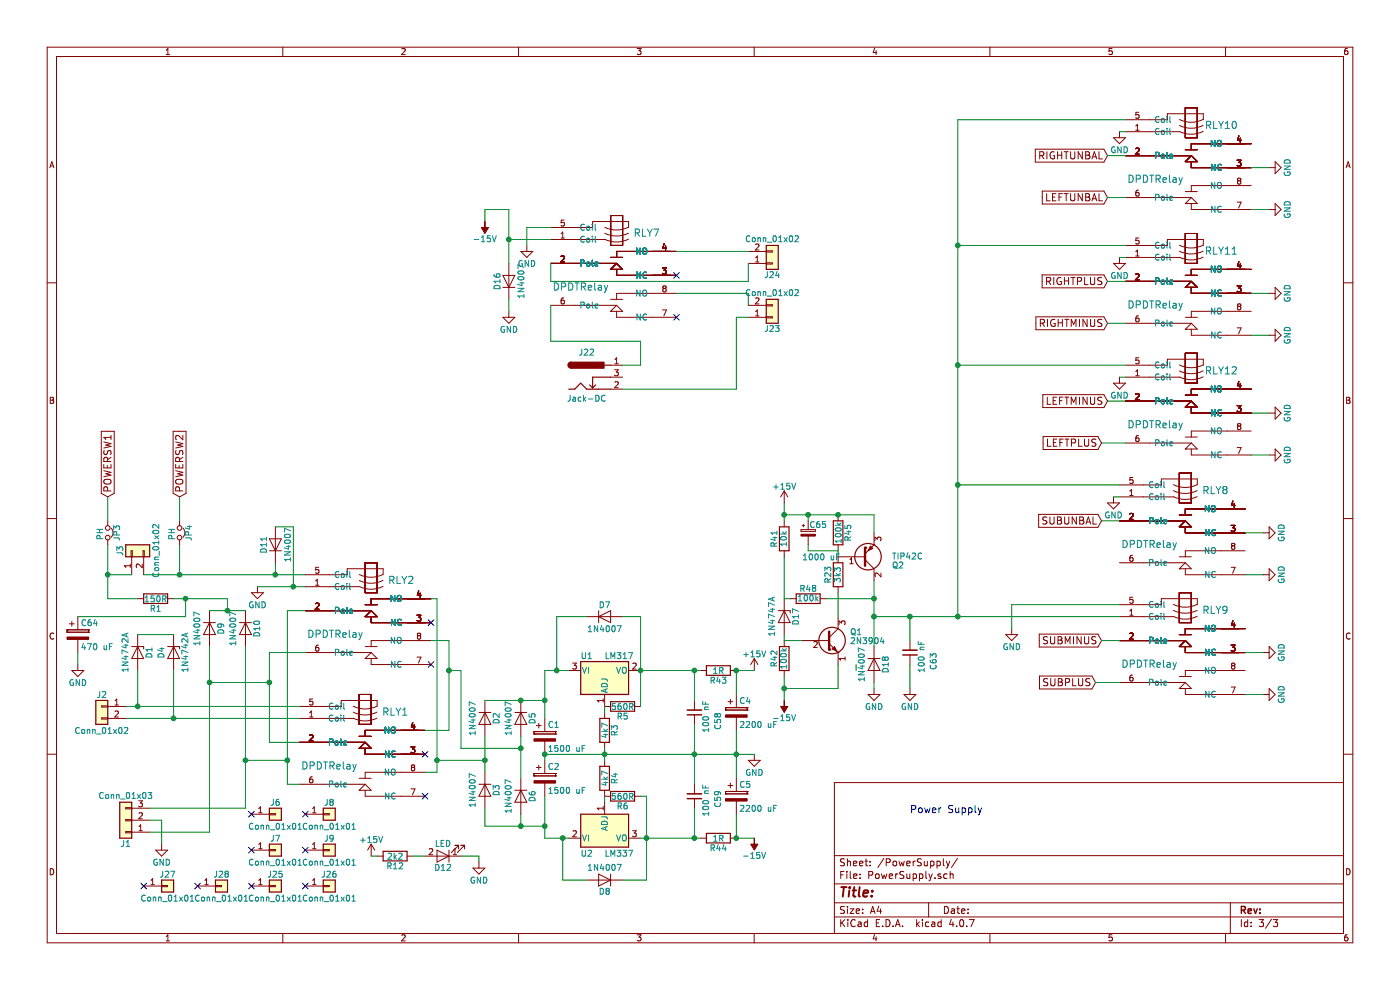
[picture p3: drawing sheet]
EESchema Schematic File Version 2
LIBS:power
LIBS:device
LIBS:switches
LIBS:relays
LIBS:motors
LIBS:transistors
LIBS:conn
LIBS:linear
LIBS:regul
LIBS:74xx
LIBS:cmos4000
LIBS:adc-dac
LIBS:memory
LIBS:xilinx
LIBS:microcontrollers
LIBS:dsp
LIBS:microchip
LIBS:analog_switches
LIBS:motorola
LIBS:texas
LIBS:intel
LIBS:audio
LIBS:interface
LIBS:digital-audio
LIBS:philips
LIBS:display
LIBS:cypress
LIBS:siliconi
LIBS:opto
LIBS:atmel
LIBS:contrib
LIBS:valves
LIBS:relay
LIBS:rcajack
LIBS:pot_dual_sw
LIBS:xlr4
LIBS:pot_dual_separate_alt
LIBS:that1646
LIBS:that1200
LIBS:Preamp-cache
EELAYER 25 0
EELAYER END
$Descr A4 11693 8268
encoding utf-8
Sheet 3 3
Title ""
Date ""
Rev ""
Comp ""
Comment1 ""
Comment2 ""
Comment3 ""
Comment4 ""
$EndDescr
$Comp
L Conn_01x03 J1
U 1 1
P 1050 6850
F 0 "J1" H 1050 7050 50  0000 C CNN
F 1 "Conn_01x03" H 1050 6650 50  0000 C CNN
F 2 "Connectors_Terminal_Blocks:TerminalBlock_bornier-3_P5.08mm" H 1050 6850 50  0001 C CNN
F 3 "" H 1050 6850 50  0001 C CNN
	1    1050 6850
	-1   0    0    1   
$EndComp
$Comp
L D D2
U 1 1
P 4050 6000
F 0 "D2" H 4050 6100 50  0000 C CNN
F 1 "1N4007" H 4050 5900 50  0000 C CNN
F 2 "Diodes_THT:D_DO-41_SOD81_P7.62mm_Horizontal" H 4050 6000 50  0001 C CNN
F 3 "" H 4050 6000 50  0001 C CNN
	1    4050 6000
	0    1    1    0   
$EndComp
$Comp
L D D6
U 1 1
P 4350 6650
F 0 "D6" H 4350 6750 50  0000 C CNN
F 1 "1N4007" H 4350 6550 50  0000 C CNN
F 2 "Diodes_THT:D_DO-41_SOD81_P7.62mm_Horizontal" H 4350 6650 50  0001 C CNN
F 3 "" H 4350 6650 50  0001 C CNN
	1    4350 6650
	0    1    1    0   
$EndComp
$Comp
L D D5
U 1 1
P 4350 6000
F 0 "D5" H 4350 6100 50  0000 C CNN
F 1 "1N4007" H 4350 5900 50  0000 C CNN
F 2 "Diodes_THT:D_DO-41_SOD81_P7.62mm_Horizontal" H 4350 6000 50  0001 C CNN
F 3 "" H 4350 6000 50  0001 C CNN
	1    4350 6000
	0    1    1    0   
$EndComp
$Comp
L D D3
U 1 1
P 4050 6600
F 0 "D3" H 4050 6700 50  0000 C CNN
F 1 "1N4007" H 4050 6500 50  0000 C CNN
F 2 "Diodes_THT:D_DO-41_SOD81_P7.62mm_Horizontal" H 4050 6600 50  0001 C CNN
F 3 "" H 4050 6600 50  0001 C CNN
	1    4050 6600
	0    1    1    0   
$EndComp
$Comp
L CP C1
U 1 1
P 4550 6150
F 0 "C1" H 4575 6250 50  0000 L CNN
F 1 "1500 uF" H 4575 6050 50  0000 L CNN
F 2 "Capacitors_THT:CP_Radial_D10.0mm_P5.00mm" H 4588 6000 50  0001 C CNN
F 3 "" H 4550 6150 50  0001 C CNN
	1    4550 6150
	1    0    0    -1  
$EndComp
$Comp
L CP C2
U 1 1
P 4550 6500
F 0 "C2" H 4575 6600 50  0000 L CNN
F 1 "1500 uF" H 4575 6400 50  0000 L CNN
F 2 "Capacitors_THT:CP_Radial_D10.0mm_P5.00mm" H 4588 6350 50  0001 C CNN
F 3 "" H 4550 6500 50  0001 C CNN
	1    4550 6500
	1    0    0    -1  
$EndComp
$Comp
L R R3
U 1 1
P 5050 6100
F 0 "R3" V 5130 6100 50  0000 C CNN
F 1 "4k7" V 5050 6100 50  0000 C CNN
F 2 "Resistors_THT:R_Axial_DIN0207_L6.3mm_D2.5mm_P7.62mm_Horizontal" V 4980 6100 50  0001 C CNN
F 3 "" H 5050 6100 50  0001 C CNN
	1    5050 6100
	1    0    0    -1  
$EndComp
$Comp
L R R4
U 1 1
P 5050 6500
F 0 "R4" V 5130 6500 50  0000 C CNN
F 1 "4k7" V 5050 6500 50  0000 C CNN
F 2 "Resistors_THT:R_Axial_DIN0207_L6.3mm_D2.5mm_P7.62mm_Horizontal" V 4980 6500 50  0001 C CNN
F 3 "" H 5050 6500 50  0001 C CNN
	1    5050 6500
	1    0    0    -1  
$EndComp
$Comp
L R R5
U 1 1
P 5200 5900
F 0 "R5" V 5280 5900 50  0000 C CNN
F 1 "560R" V 5200 5900 50  0000 C CNN
F 2 "Resistors_THT:R_Axial_DIN0207_L6.3mm_D2.5mm_P7.62mm_Horizontal" V 5130 5900 50  0001 C CNN
F 3 "" H 5200 5900 50  0001 C CNN
	1    5200 5900
	0    1    1    0   
$EndComp
$Comp
L R R6
U 1 1
P 5200 6650
F 0 "R6" V 5280 6650 50  0000 C CNN
F 1 "560R" V 5200 6650 50  0000 C CNN
F 2 "Resistors_THT:R_Axial_DIN0207_L6.3mm_D2.5mm_P7.62mm_Horizontal" V 5130 6650 50  0001 C CNN
F 3 "" H 5200 6650 50  0001 C CNN
	1    5200 6650
	0    1    1    0   
$EndComp
$Comp
L GND #PWR83
U 1 1
P 1350 7050
F 0 "#PWR83" H 1350 6800 50  0001 C CNN
F 1 "GND" H 1350 6900 50  0000 C CNN
F 2 "" H 1350 7050 50  0001 C CNN
F 3 "" H 1350 7050 50  0001 C CNN
	1    1350 7050
	1    0    0    -1  
$EndComp
$Comp
L LM337_TO220 U2
U 1 1
P 5050 7000
F 0 "U2" H 4900 6875 50  0000 C CNN
F 1 "LM337" H 5050 6875 50  0000 L CNN
F 2 "TO_SOT_Packages_THT:TO-220-3_Vertical" H 5050 6800 50  0001 C CIN
F 3 "" H 5050 7000 50  0001 C CNN
	1    5050 7000
	1    0    0    -1  
$EndComp
$Comp
L LM317_3PinPackage U1
U 1 1
P 5050 5600
F 0 "U1" H 4900 5725 50  0000 C CNN
F 1 "LM317" H 5050 5725 50  0000 L CNN
F 2 "TO_SOT_Packages_THT:TO-220-3_Vertical" H 5050 5850 50  0001 C CIN
F 3 "" H 5050 5600 50  0001 C CNN
	1    5050 5600
	1    0    0    -1  
$EndComp
$Comp
L D D8
U 1 1
P 5050 7350
F 0 "D8" H 5050 7450 50  0000 C CNN
F 1 "1N4007" H 5050 7250 50  0000 C CNN
F 2 "Diodes_THT:D_DO-41_SOD81_P7.62mm_Horizontal" H 5050 7350 50  0001 C CNN
F 3 "" H 5050 7350 50  0001 C CNN
	1    5050 7350
	-1   0    0    1   
$EndComp
$Comp
L Conn_01x01 J6
U 1 1
P 2300 6800
F 0 "J6" H 2300 6900 50  0000 C CNN
F 1 "Conn_01x01" H 2300 6700 50  0000 C CNN
F 2 "Connectors:1pin" H 2300 6800 50  0001 C CNN
F 3 "" H 2300 6800 50  0001 C CNN
	1    2300 6800
	1    0    0    -1  
$EndComp
$Comp
L Conn_01x01 J8
U 1 1
P 2750 6800
F 0 "J8" H 2750 6900 50  0000 C CNN
F 1 "Conn_01x01" H 2750 6700 50  0000 C CNN
F 2 "Connectors:1pin" H 2750 6800 50  0001 C CNN
F 3 "" H 2750 6800 50  0001 C CNN
	1    2750 6800
	1    0    0    -1  
$EndComp
$Comp
L Conn_01x01 J9
U 1 1
P 2750 7100
F 0 "J9" H 2750 7200 50  0000 C CNN
F 1 "Conn_01x01" H 2750 7000 50  0000 C CNN
F 2 "Connectors:1pin" H 2750 7100 50  0001 C CNN
F 3 "" H 2750 7100 50  0001 C CNN
	1    2750 7100
	1    0    0    -1  
$EndComp
$Comp
L Conn_01x01 J7
U 1 1
P 2300 7100
F 0 "J7" H 2300 7200 50  0000 C CNN
F 1 "Conn_01x01" H 2300 7000 50  0000 C CNN
F 2 "Connectors:1pin" H 2300 7100 50  0001 C CNN
F 3 "" H 2300 7100 50  0001 C CNN
	1    2300 7100
	1    0    0    -1  
$EndComp
$Comp
L Conn_01x02 J2
U 1 1
P 850 5900
F 0 "J2" H 850 6000 50  0000 C CNN
F 1 "Conn_01x02" H 850 5700 50  0000 C CNN
F 2 "Connectors_Terminal_Blocks:TerminalBlock_bornier-2_P5.08mm" H 850 5900 50  0001 C CNN
F 3 "" H 850 5900 50  0001 C CNN
	1    850  5900
	-1   0    0    -1  
$EndComp
$Comp
L D_Zener D4
U 1 1
P 1450 5450
F 0 "D4" H 1450 5350 50  0000 C CNN
F 1 "1N4742A" H 1450 5550 50  0000 C CNN
F 2 "Diodes_THT:D_DO-41_SOD81_P7.62mm_Horizontal" H 1450 5450 50  0001 C CNN
F 3 "" H 1450 5450 50  0001 C CNN
	1    1450 5450
	0    1    1    0   
$EndComp
$Comp
L D D7
U 1 1
P 5050 5150
F 0 "D7" H 5050 5250 50  0000 C CNN
F 1 "1N4007" H 5050 5050 50  0000 C CNN
F 2 "Diodes_THT:D_DO-41_SOD81_P7.62mm_Horizontal" H 5050 5150 50  0001 C CNN
F 3 "" H 5050 5150 50  0001 C CNN
	1    5050 5150
	1    0    0    -1  
$EndComp
$Comp
L D_Zener D1
U 1 1
P 1150 5450
F 0 "D1" H 1150 5550 50  0000 C CNN
F 1 "1N4742A" H 1150 5350 50  0000 C CNN
F 2 "Diodes_THT:D_DO-41_SOD81_P7.62mm_Horizontal" H 1150 5450 50  0001 C CNN
F 3 "" H 1150 5450 50  0001 C CNN
	1    1150 5450
	0    1    1    0   
$EndComp
$Comp
L DPDTRelay RLY2
U 1 1
P 3100 5000
F 0 "RLY2" H 3350 4850 60  0000 C CNN
F 1 "DPDTRelay" H 2800 5300 60  0000 C CNN
F 2 "Preamp:G2VRelay" H 3100 5000 60  0001 C CNN
F 3 "" H 3100 5000 60  0001 C CNN
	1    3100 5000
	1    0    0    1   
$EndComp
$Comp
L R R1
U 1 1
P 1300 5000
F 0 "R1" V 1380 5000 50  0000 C CNN
F 1 "150R" V 1300 5000 50  0000 C CNN
F 2 "Resistors_THT:R_Axial_DIN0309_L9.0mm_D3.2mm_P12.70mm_Horizontal" V 1230 5000 50  0001 C CNN
F 3 "" H 1300 5000 50  0001 C CNN
	1    1300 5000
	0    1    1    0   
$EndComp
$Comp
L D D9
U 1 1
P 1750 5250
F 0 "D9" H 1750 5350 50  0000 C CNN
F 1 "1N4007" H 1750 5150 50  0000 C CNN
F 2 "Diodes_THT:D_DO-41_SOD81_P7.62mm_Horizontal" H 1750 5250 50  0001 C CNN
F 3 "" H 1750 5250 50  0001 C CNN
	1    1750 5250
	0    1    1    0   
$EndComp
$Comp
L D D10
U 1 1
P 2050 5250
F 0 "D10" H 2050 5350 50  0000 C CNN
F 1 "1N4007" H 2050 5150 50  0000 C CNN
F 2 "Diodes_THT:D_DO-41_SOD81_P7.62mm_Horizontal" H 2050 5250 50  0001 C CNN
F 3 "" H 2050 5250 50  0001 C CNN
	1    2050 5250
	0    1    1    0   
$EndComp
$Comp
L DPDTRelay RLY1
U 1 1
P 3050 6100
F 0 "RLY1" H 3300 5950 60  0000 C CNN
F 1 "DPDTRelay" H 2750 6400 60  0000 C CNN
F 2 "Preamp:G2VRelay" H 3050 6100 60  0001 C CNN
F 3 "" H 3050 6100 60  0001 C CNN
	1    3050 6100
	1    0    0    1   
$EndComp
$Comp
L GND #PWR84
U 1 1
P 2150 4900
F 0 "#PWR84" H 2150 4650 50  0001 C CNN
F 1 "GND" H 2150 4750 50  0000 C CNN
F 2 "" H 2150 4900 50  0001 C CNN
F 3 "" H 2150 4900 50  0001 C CNN
	1    2150 4900
	1    0    0    -1  
$EndComp
$Comp
L D D11
U 1 1
P 2300 4550
F 0 "D11" H 2300 4650 50  0000 C CNN
F 1 "1N4007" H 2300 4450 50  0000 C CNN
F 2 "Diodes_THT:D_DO-41_SOD81_P7.62mm_Horizontal" H 2300 4550 50  0001 C CNN
F 3 "" H 2300 4550 50  0001 C CNN
	1    2300 4550
	0    -1   -1   0   
$EndComp
$Comp
L R R12
U 1 1
P 3300 7150
F 0 "R12" V 3380 7150 50  0000 C CNN
F 1 "2k2" V 3300 7150 50  0000 C CNN
F 2 "Resistors_THT:R_Axial_DIN0207_L6.3mm_D2.5mm_P7.62mm_Horizontal" V 3230 7150 50  0001 C CNN
F 3 "" H 3300 7150 50  0001 C CNN
	1    3300 7150
	0    1    1    0   
$EndComp
$Comp
L LED D12
U 1 1
P 3700 7150
F 0 "D12" H 3700 7250 50  0000 C CNN
F 1 "LED" H 3700 7050 50  0000 C CNN
F 2 "LEDs:LED_D5.0mm" H 3700 7150 50  0001 C CNN
F 3 "" H 3700 7150 50  0001 C CNN
	1    3700 7150
	-1   0    0    1   
$EndComp
$Comp
L GND #PWR86
U 1 1
P 4000 7200
F 0 "#PWR86" H 4000 6950 50  0001 C CNN
F 1 "GND" H 4000 7050 50  0000 C CNN
F 2 "" H 4000 7200 50  0001 C CNN
F 3 "" H 4000 7200 50  0001 C CNN
	1    4000 7200
	1    0    0    -1  
$EndComp
$Comp
L Conn_01x02 J3
U 1 1
P 1100 4600
F 0 "J3" H 1100 4700 50  0000 C CNN
F 1 "Conn_01x02" H 1100 4400 50  0000 C CNN
F 2 "Connectors_Terminal_Blocks:TerminalBlock_bornier-2_P5.08mm" H 1100 4600 50  0001 C CNN
F 3 "" H 1100 4600 50  0001 C CNN
	1    1100 4600
	0    -1   -1   0   
$EndComp
$Comp
L Conn_01x01 J26
U 1 1
P 2750 7400
F 0 "J26" H 2750 7500 50  0000 C CNN
F 1 "Conn_01x01" H 2750 7300 50  0000 C CNN
F 2 "Connectors:1pin" H 2750 7400 50  0001 C CNN
F 3 "" H 2750 7400 50  0001 C CNN
	1    2750 7400
	1    0    0    -1  
$EndComp
$Comp
L Conn_01x01 J25
U 1 1
P 2300 7400
F 0 "J25" H 2300 7500 50  0000 C CNN
F 1 "Conn_01x01" H 2300 7300 50  0000 C CNN
F 2 "Connectors:1pin" H 2300 7400 50  0001 C CNN
F 3 "" H 2300 7400 50  0001 C CNN
	1    2300 7400
	1    0    0    -1  
$EndComp
$Comp
L Conn_01x01 J28
U 1 1
P 1850 7400
F 0 "J28" H 1850 7500 50  0000 C CNN
F 1 "Conn_01x01" H 1850 7300 50  0000 C CNN
F 2 "Connectors:1pin" H 1850 7400 50  0001 C CNN
F 3 "" H 1850 7400 50  0001 C CNN
	1    1850 7400
	1    0    0    -1  
$EndComp
$Comp
L Conn_01x01 J27
U 1 1
P 1400 7400
F 0 "J27" H 1400 7500 50  0000 C CNN
F 1 "Conn_01x01" H 1400 7300 50  0000 C CNN
F 2 "Connectors:1pin" H 1400 7400 50  0001 C CNN
F 3 "" H 1400 7400 50  0001 C CNN
	1    1400 7400
	1    0    0    -1  
$EndComp
NoConn ~ 2550 6800
NoConn ~ 2100 6800
NoConn ~ 2100 7100
NoConn ~ 2550 7100
NoConn ~ 2550 7400
NoConn ~ 2100 7400
NoConn ~ 1650 7400
NoConn ~ 1200 7400
NoConn ~ 3550 6650
NoConn ~ 3550 6300
NoConn ~ 3600 5550
NoConn ~ 3600 5200
$Comp
L GND #PWR91
U 1 1
P 6300 6300
F 0 "#PWR91" H 6300 6050 50  0001 C CNN
F 1 "GND" H 6300 6150 50  0000 C CNN
F 2 "" H 6300 6300 50  0001 C CNN
F 3 "" H 6300 6300 50  0001 C CNN
	1    6300 6300
	1    0    0    -1  
$EndComp
Text GLabel 900  4150 1    60   Input ~ 0
POWERSW1
Text GLabel 1500 4150 1    60   Input ~ 0
POWERSW2
$Comp
L DPDTRelay RLY7
U 1 1
P 5150 2100
F 0 "RLY7" H 5400 1950 60  0000 C CNN
F 1 "DPDTRelay" H 4850 2400 60  0000 C CNN
F 2 "Preamp:G2VRelay" H 5150 2100 60  0001 C CNN
F 3 "" H 5150 2100 60  0001 C CNN
	1    5150 2100
	1    0    0    1   
$EndComp
$Comp
L Conn_01x02 J23
U 1 1
P 6450 2650
F 0 "J23" H 6450 2750 50  0000 C CNN
F 1 "Conn_01x02" H 6450 2450 50  0000 C CNN
F 2 "Connectors_Terminal_Blocks:TerminalBlock_bornier-2_P5.08mm" H 6450 2650 50  0001 C CNN
F 3 "" H 6450 2650 50  0001 C CNN
	1    6450 2650
	1    0    0    1   
$EndComp
$Comp
L Conn_01x02 J24
U 1 1
P 6450 2200
F 0 "J24" H 6450 2300 50  0000 C CNN
F 1 "Conn_01x02" H 6450 2000 50  0000 C CNN
F 2 "Connectors_Terminal_Blocks:TerminalBlock_bornier-2_P5.08mm" H 6450 2200 50  0001 C CNN
F 3 "" H 6450 2200 50  0001 C CNN
	1    6450 2200
	1    0    0    1   
$EndComp
$Comp
L Jack-DC J22
U 1 1
P 4900 3150
F 0 "J22" H 4900 3360 50  0000 C CNN
F 1 "Jack-DC" H 4900 2975 50  0000 C CNN
F 2 "Connectors:BARREL_JACK" H 4950 3110 50  0001 C CNN
F 3 "" H 4950 3110 50  0001 C CNN
	1    4900 3150
	1    0    0    -1  
$EndComp
NoConn ~ 5650 2300
NoConn ~ 5650 2650
Text Notes 7600 6800 0    60   ~ 0
Power Supply
$Comp
L GND #PWR95
U 1 1
P 7300 5750
F 0 "#PWR95" H 7300 5500 50  0001 C CNN
F 1 "GND" H 7300 5600 50  0000 C CNN
F 2 "" H 7300 5750 50  0001 C CNN
F 3 "" H 7300 5750 50  0001 C CNN
	1    7300 5750
	1    0    0    -1  
$EndComp
$Comp
L R R42
U 1 1
P 6550 5500
F 0 "R42" V 6630 5500 50  0000 C CNN
F 1 "100k" V 6550 5500 50  0000 C CNN
F 2 "Resistors_THT:R_Axial_DIN0207_L6.3mm_D2.5mm_P7.62mm_Horizontal" V 6480 5500 50  0001 C CNN
F 3 "" H 6550 5500 50  0001 C CNN
	1    6550 5500
	-1   0    0    1   
$EndComp
$Comp
L D_Zener D17
U 1 1
P 6550 5150
F 0 "D17" H 6550 5250 50  0000 C CNN
F 1 "1N4747A" H 6550 5050 50  0000 C CNN
F 2 "Diodes_THT:D_DO-41_SOD81_P7.62mm_Horizontal" H 6550 5150 50  0001 C CNN
F 3 "" H 6550 5150 50  0001 C CNN
	1    6550 5150
	0    1    1    0   
$EndComp
$Comp
L R R41
U 1 1
P 6550 4500
F 0 "R41" V 6630 4500 50  0000 C CNN
F 1 "10k" V 6550 4500 50  0000 C CNN
F 2 "Resistors_THT:R_Axial_DIN0207_L6.3mm_D2.5mm_P7.62mm_Horizontal" V 6480 4500 50  0001 C CNN
F 3 "" H 6550 4500 50  0001 C CNN
	1    6550 4500
	-1   0    0    1   
$EndComp
$Comp
L R R23
U 1 1
P 7000 4800
F 0 "R23" V 7080 4800 50  0000 C CNN
F 1 "3k3" V 7000 4800 50  0000 C CNN
F 2 "Resistors_THT:R_Axial_DIN0207_L6.3mm_D2.5mm_P7.62mm_Horizontal" V 6930 4800 50  0001 C CNN
F 3 "" H 7000 4800 50  0001 C CNN
	1    7000 4800
	-1   0    0    1   
$EndComp
$Comp
L D D18
U 1 1
P 7300 5550
F 0 "D18" H 7300 5650 50  0000 C CNN
F 1 "1N4007" H 7300 5450 50  0000 C CNN
F 2 "Diodes_THT:D_DO-41_SOD81_P7.62mm_Horizontal" H 7300 5550 50  0001 C CNN
F 3 "" H 7300 5550 50  0001 C CNN
	1    7300 5550
	0    1    1    0   
$EndComp
$Comp
L DPDTRelay RLY10
U 1 1
P 9950 1200
F 0 "RLY10" H 10200 1050 60  0000 C CNN
F 1 "DPDTRelay" H 9650 1500 60  0000 C CNN
F 2 "Preamp:G2VRelay" H 9950 1200 60  0001 C CNN
F 3 "" H 9950 1200 60  0001 C CNN
	1    9950 1200
	1    0    0    1   
$EndComp
Text GLabel 9200 3700 0    60   Input ~ 0
LEFTPLUS
Text GLabel 9250 3350 0    60   Input ~ 0
LEFTMINUS
Text GLabel 9250 1650 0    60   Input ~ 0
LEFTUNBAL
Text GLabel 9250 2350 0    60   Input ~ 0
RIGHTPLUS
Text GLabel 9250 2700 0    60   Input ~ 0
RIGHTMINUS
Text GLabel 9250 1300 0    60   Input ~ 0
RIGHTUNBAL
Text GLabel 9150 5700 0    60   Input ~ 0
SUBPLUS
Text GLabel 9200 5350 0    60   Input ~ 0
SUBMINUS
Text GLabel 9200 4350 0    60   Input ~ 0
SUBUNBAL
$Comp
L GND #PWR106
U 1 1
P 10600 1400
F 0 "#PWR106" H 10600 1150 50  0001 C CNN
F 1 "GND" H 10600 1250 50  0000 C CNN
F 2 "" H 10600 1400 50  0001 C CNN
F 3 "" H 10600 1400 50  0001 C CNN
	1    10600 1400
	0    -1   -1   0   
$EndComp
$Comp
L GND #PWR107
U 1 1
P 10600 1750
F 0 "#PWR107" H 10600 1500 50  0001 C CNN
F 1 "GND" H 10600 1600 50  0000 C CNN
F 2 "" H 10600 1750 50  0001 C CNN
F 3 "" H 10600 1750 50  0001 C CNN
	1    10600 1750
	0    -1   -1   0   
$EndComp
$Comp
L GND #PWR99
U 1 1
P 9350 1100
F 0 "#PWR99" H 9350 850 50  0001 C CNN
F 1 "GND" H 9350 950 50  0000 C CNN
F 2 "" H 9350 1100 50  0001 C CNN
F 3 "" H 9350 1100 50  0001 C CNN
	1    9350 1100
	1    0    0    -1  
$EndComp
$Comp
L DPDTRelay RLY11
U 1 1
P 9950 2250
F 0 "RLY11" H 10200 2100 60  0000 C CNN
F 1 "DPDTRelay" H 9650 2550 60  0000 C CNN
F 2 "Preamp:G2VRelay" H 9950 2250 60  0001 C CNN
F 3 "" H 9950 2250 60  0001 C CNN
	1    9950 2250
	1    0    0    1   
$EndComp
$Comp
L GND #PWR108
U 1 1
P 10600 2450
F 0 "#PWR108" H 10600 2200 50  0001 C CNN
F 1 "GND" H 10600 2300 50  0000 C CNN
F 2 "" H 10600 2450 50  0001 C CNN
F 3 "" H 10600 2450 50  0001 C CNN
	1    10600 2450
	0    -1   -1   0   
$EndComp
$Comp
L GND #PWR109
U 1 1
P 10600 2800
F 0 "#PWR109" H 10600 2550 50  0001 C CNN
F 1 "GND" H 10600 2650 50  0000 C CNN
F 2 "" H 10600 2800 50  0001 C CNN
F 3 "" H 10600 2800 50  0001 C CNN
	1    10600 2800
	0    -1   -1   0   
$EndComp
$Comp
L DPDTRelay RLY12
U 1 1
P 9950 3250
F 0 "RLY12" H 10200 3100 60  0000 C CNN
F 1 "DPDTRelay" H 9650 3550 60  0000 C CNN
F 2 "Preamp:G2VRelay" H 9950 3250 60  0001 C CNN
F 3 "" H 9950 3250 60  0001 C CNN
	1    9950 3250
	1    0    0    1   
$EndComp
$Comp
L GND #PWR110
U 1 1
P 10600 3450
F 0 "#PWR110" H 10600 3200 50  0001 C CNN
F 1 "GND" H 10600 3300 50  0000 C CNN
F 2 "" H 10600 3450 50  0001 C CNN
F 3 "" H 10600 3450 50  0001 C CNN
	1    10600 3450
	0    -1   -1   0   
$EndComp
$Comp
L GND #PWR111
U 1 1
P 10600 3800
F 0 "#PWR111" H 10600 3550 50  0001 C CNN
F 1 "GND" H 10600 3650 50  0000 C CNN
F 2 "" H 10600 3800 50  0001 C CNN
F 3 "" H 10600 3800 50  0001 C CNN
	1    10600 3800
	0    -1   -1   0   
$EndComp
$Comp
L DPDTRelay RLY8
U 1 1
P 9900 4250
F 0 "RLY8" H 10150 4100 60  0000 C CNN
F 1 "DPDTRelay" H 9600 4550 60  0000 C CNN
F 2 "Preamp:G2VRelay" H 9900 4250 60  0001 C CNN
F 3 "" H 9900 4250 60  0001 C CNN
	1    9900 4250
	1    0    0    1   
$EndComp
$Comp
L GND #PWR102
U 1 1
P 10550 4450
F 0 "#PWR102" H 10550 4200 50  0001 C CNN
F 1 "GND" H 10550 4300 50  0000 C CNN
F 2 "" H 10550 4450 50  0001 C CNN
F 3 "" H 10550 4450 50  0001 C CNN
	1    10550 4450
	0    -1   -1   0   
$EndComp
$Comp
L GND #PWR103
U 1 1
P 10550 4800
F 0 "#PWR103" H 10550 4550 50  0001 C CNN
F 1 "GND" H 10550 4650 50  0000 C CNN
F 2 "" H 10550 4800 50  0001 C CNN
F 3 "" H 10550 4800 50  0001 C CNN
	1    10550 4800
	0    -1   -1   0   
$EndComp
$Comp
L DPDTRelay RLY9
U 1 1
P 9900 5250
F 0 "RLY9" H 10150 5100 60  0000 C CNN
F 1 "DPDTRelay" H 9600 5550 60  0000 C CNN
F 2 "Preamp:G2VRelay" H 9900 5250 60  0001 C CNN
F 3 "" H 9900 5250 60  0001 C CNN
	1    9900 5250
	1    0    0    1   
$EndComp
$Comp
L GND #PWR100
U 1 1
P 9350 2150
F 0 "#PWR100" H 9350 1900 50  0001 C CNN
F 1 "GND" H 9350 2000 50  0000 C CNN
F 2 "" H 9350 2150 50  0001 C CNN
F 3 "" H 9350 2150 50  0001 C CNN
	1    9350 2150
	1    0    0    -1  
$EndComp
$Comp
L GND #PWR101
U 1 1
P 9350 3150
F 0 "#PWR101" H 9350 2900 50  0001 C CNN
F 1 "GND" H 9350 3000 50  0000 C CNN
F 2 "" H 9350 3150 50  0001 C CNN
F 3 "" H 9350 3150 50  0001 C CNN
	1    9350 3150
	1    0    0    -1  
$EndComp
$Comp
L GND #PWR98
U 1 1
P 9300 4150
F 0 "#PWR98" H 9300 3900 50  0001 C CNN
F 1 "GND" H 9300 4000 50  0000 C CNN
F 2 "" H 9300 4150 50  0001 C CNN
F 3 "" H 9300 4150 50  0001 C CNN
	1    9300 4150
	1    0    0    -1  
$EndComp
$Comp
L GND #PWR104
U 1 1
P 10550 5450
F 0 "#PWR104" H 10550 5200 50  0001 C CNN
F 1 "GND" H 10550 5300 50  0000 C CNN
F 2 "" H 10550 5450 50  0001 C CNN
F 3 "" H 10550 5450 50  0001 C CNN
	1    10550 5450
	0    -1   -1   0   
$EndComp
$Comp
L GND #PWR105
U 1 1
P 10550 5800
F 0 "#PWR105" H 10550 5550 50  0001 C CNN
F 1 "GND" H 10550 5650 50  0000 C CNN
F 2 "" H 10550 5800 50  0001 C CNN
F 3 "" H 10550 5800 50  0001 C CNN
	1    10550 5800
	0    -1   -1   0   
$EndComp
$Comp
L GND #PWR89
U 1 1
P 4400 2050
F 0 "#PWR89" H 4400 1800 50  0001 C CNN
F 1 "GND" H 4400 1900 50  0000 C CNN
F 2 "" H 4400 2050 50  0001 C CNN
F 3 "" H 4400 2050 50  0001 C CNN
	1    4400 2050
	1    0    0    -1  
$EndComp
$Comp
L +15V #PWR90
U 1 1
P 6300 5600
F 0 "#PWR90" H 6300 5450 50  0001 C CNN
F 1 "+15V" H 6300 5740 50  0000 C CNN
F 2 "" H 6300 5600 50  0001 C CNN
F 3 "" H 6300 5600 50  0001 C CNN
	1    6300 5600
	1    0    0    -1  
$EndComp
$Comp
L -15V #PWR92
U 1 1
P 6300 7000
F 0 "#PWR92" H 6300 7100 50  0001 C CNN
F 1 "-15V" H 6300 7150 50  0000 C CNN
F 2 "" H 6300 7000 50  0001 C CNN
F 3 "" H 6300 7000 50  0001 C CNN
	1    6300 7000
	-1   0    0    1   
$EndComp
$Comp
L -15V #PWR94
U 1 1
P 6550 5850
F 0 "#PWR94" H 6550 5950 50  0001 C CNN
F 1 "-15V" H 6550 6000 50  0000 C CNN
F 2 "" H 6550 5850 50  0001 C CNN
F 3 "" H 6550 5850 50  0001 C CNN
	1    6550 5850
	-1   0    0    1   
$EndComp
$Comp
L +15V #PWR93
U 1 1
P 6550 4200
F 0 "#PWR93" H 6550 4050 50  0001 C CNN
F 1 "+15V" H 6550 4340 50  0000 C CNN
F 2 "" H 6550 4200 50  0001 C CNN
F 3 "" H 6550 4200 50  0001 C CNN
	1    6550 4200
	1    0    0    -1  
$EndComp
$Comp
L +15V #PWR85
U 1 1
P 3100 7150
F 0 "#PWR85" H 3100 7000 50  0001 C CNN
F 1 "+15V" H 3100 7290 50  0000 C CNN
F 2 "" H 3100 7150 50  0001 C CNN
F 3 "" H 3100 7150 50  0001 C CNN
	1    3100 7150
	1    0    0    -1  
$EndComp
$Comp
L D D16
U 1 1
P 4250 2350
F 0 "D16" H 4250 2450 50  0000 C CNN
F 1 "1N4007" H 4250 2250 50  0000 C CNN
F 2 "Diodes_THT:D_DO-41_SOD81_P7.62mm_Horizontal" H 4250 2350 50  0001 C CNN
F 3 "" H 4250 2350 50  0001 C CNN
	1    4250 2350
	0    -1   -1   0   
$EndComp
$Comp
L GND #PWR88
U 1 1
P 4250 2600
F 0 "#PWR88" H 4250 2350 50  0001 C CNN
F 1 "GND" H 4250 2450 50  0000 C CNN
F 2 "" H 4250 2600 50  0001 C CNN
F 3 "" H 4250 2600 50  0001 C CNN
	1    4250 2600
	1    0    0    -1  
$EndComp
$Comp
L -15V #PWR87
U 1 1
P 4050 1850
F 0 "#PWR87" H 4050 1950 50  0001 C CNN
F 1 "-15V" H 4050 2000 50  0000 C CNN
F 2 "" H 4050 1850 50  0001 C CNN
F 3 "" H 4050 1850 50  0001 C CNN
	1    4050 1850
	-1   0    0    1   
$EndComp
$Comp
L C_Small C59
U 1 1
P 5800 6650
F 0 "C59" V 5600 6600 50  0000 L CNN
F 1 "100 nF" V 5700 6550 50  0000 L CNN
F 2 "Capacitors_THT:C_Disc_D5.0mm_W2.5mm_P5.00mm" H 5800 6650 50  0001 C CNN
F 3 "" H 5800 6650 50  0001 C CNN
	1    5800 6650
	-1   0    0    1   
$EndComp
$Comp
L C_Small C58
U 1 1
P 5800 5950
F 0 "C58" V 5600 5950 50  0000 L CNN
F 1 "100 nF" V 5700 5850 50  0000 L CNN
F 2 "Capacitors_THT:C_Disc_D5.0mm_W2.5mm_P5.00mm" H 5800 5950 50  0001 C CNN
F 3 "" H 5800 5950 50  0001 C CNN
	1    5800 5950
	-1   0    0    1   
$EndComp
$Comp
L GND #PWR97
U 1 1
P 8450 5250
F 0 "#PWR97" H 8450 5000 50  0001 C CNN
F 1 "GND" H 8450 5100 50  0000 C CNN
F 2 "" H 8450 5250 50  0001 C CNN
F 3 "" H 8450 5250 50  0001 C CNN
	1    8450 5250
	1    0    0    -1  
$EndComp
$Comp
L CP C4
U 1 1
P 6150 5950
F 0 "C4" H 6175 6050 50  0000 L CNN
F 1 "2200 uF" H 6175 5850 50  0000 L CNN
F 2 "Capacitors_THT:CP_Radial_D12.5mm_P5.00mm" H 6188 5800 50  0001 C CNN
F 3 "" H 6150 5950 50  0001 C CNN
	1    6150 5950
	1    0    0    -1  
$EndComp
$Comp
L CP C5
U 1 1
P 6150 6650
F 0 "C5" H 6175 6750 50  0000 L CNN
F 1 "2200 uF" H 6175 6550 50  0000 L CNN
F 2 "Capacitors_THT:CP_Radial_D12.5mm_P5.00mm" H 6188 6500 50  0001 C CNN
F 3 "" H 6150 6650 50  0001 C CNN
	1    6150 6650
	1    0    0    -1  
$EndComp
$Comp
L R R43
U 1 1
P 6000 5600
F 0 "R43" V 6080 5600 50  0000 C CNN
F 1 "1R" V 6000 5600 50  0000 C CNN
F 2 "Resistors_THT:R_Axial_DIN0309_L9.0mm_D3.2mm_P12.70mm_Horizontal" V 5930 5600 50  0001 C CNN
F 3 "" H 6000 5600 50  0001 C CNN
	1    6000 5600
	0    1    1    0   
$EndComp
$Comp
L R R44
U 1 1
P 6000 7000
F 0 "R44" V 6080 7000 50  0000 C CNN
F 1 "1R" V 6000 7000 50  0000 C CNN
F 2 "Resistors_THT:R_Axial_DIN0309_L9.0mm_D3.2mm_P12.70mm_Horizontal" V 5930 7000 50  0001 C CNN
F 3 "" H 6000 7000 50  0001 C CNN
	1    6000 7000
	0    1    1    0   
$EndComp
$Comp
L R R45
U 1 1
P 7000 4450
F 0 "R45" V 7080 4450 50  0000 C CNN
F 1 "100k" V 7000 4450 50  0000 C CNN
F 2 "Resistors_THT:R_Axial_DIN0207_L6.3mm_D2.5mm_P7.62mm_Horizontal" V 6930 4450 50  0001 C CNN
F 3 "" H 7000 4450 50  0001 C CNN
	1    7000 4450
	1    0    0    -1  
$EndComp
$Comp
L TIP42C Q2
U 1 1
P 7200 4650
F 0 "Q2" H 7450 4725 50  0000 L CNN
F 1 "TIP42C" H 7450 4650 50  0000 L CNN
F 2 "TO_SOT_Packages_THT:TO-220-3_Vertical" H 7450 4575 50  0001 L CIN
F 3 "" H 7200 4650 50  0001 L CNN
	1    7200 4650
	1    0    0    1   
$EndComp
$Comp
L 2N3904 Q1
U 1 1
P 6900 5350
F 0 "Q1" H 7100 5425 50  0000 L CNN
F 1 "2N3904" H 7100 5350 50  0000 L CNN
F 2 "TO_SOT_Packages_THT:TO-92_Inline_Wide" H 7100 5275 50  0001 L CIN
F 3 "" H 6900 5350 50  0001 L CNN
	1    6900 5350
	1    0    0    -1  
$EndComp
$Comp
L C_Small C63
U 1 1
P 7600 5450
F 0 "C63" V 7400 5450 50  0000 L CNN
F 1 "100 nF" V 7500 5350 50  0000 L CNN
F 2 "Capacitors_THT:C_Disc_D5.0mm_W2.5mm_P5.00mm" H 7600 5450 50  0001 C CNN
F 3 "" H 7600 5450 50  0001 C CNN
	1    7600 5450
	-1   0    0    1   
$EndComp
$Comp
L GND #PWR96
U 1 1
P 7600 5750
F 0 "#PWR96" H 7600 5500 50  0001 C CNN
F 1 "GND" H 7600 5600 50  0000 C CNN
F 2 "" H 7600 5750 50  0001 C CNN
F 3 "" H 7600 5750 50  0001 C CNN
	1    7600 5750
	1    0    0    -1  
$EndComp
$Comp
L R R48
U 1 1
P 6750 5000
F 0 "R48" V 6830 5000 50  0000 C CNN
F 1 "100k" V 6750 5000 50  0000 C CNN
F 2 "Resistors_THT:R_Axial_DIN0207_L6.3mm_D2.5mm_P7.62mm_Horizontal" V 6680 5000 50  0001 C CNN
F 3 "" H 6750 5000 50  0001 C CNN
	1    6750 5000
	0    -1   -1   0   
$EndComp
Wire Wire Line
	3100 7150 3150 7150
Wire Wire Line
	3550 7150 3450 7150
Wire Wire Line
	4000 7150 3850 7150
Wire Wire Line
	4000 7200 4000 7150
Connection ~ 2450 4900
Wire Wire Line
	2450 4400 2450 4900
Wire Wire Line
	2300 4400 2450 4400
Connection ~ 2300 4800
Wire Wire Line
	2300 4800 2300 4700
Wire Wire Line
	4350 6150 4350 6500
Wire Wire Line
	4050 6150 4050 6450
Wire Wire Line
	4550 5600 4550 6000
Wire Wire Line
	1250 6850 1350 6850
Wire Wire Line
	4550 6300 6300 6300
Wire Wire Line
	4550 6300 4550 6350
Wire Wire Line
	4050 6900 4550 6900
Connection ~ 4550 6300
Wire Wire Line
	4550 6650 4550 7000
Wire Wire Line
	5050 6250 5050 6350
Wire Wire Line
	5050 5900 5050 5950
Connection ~ 5050 6300
Wire Wire Line
	5050 6650 5050 6700
Wire Wire Line
	4550 5600 4750 5600
Wire Wire Line
	4350 6900 4350 6800
Wire Wire Line
	4050 6750 4050 6900
Wire Wire Line
	5350 6650 5400 6650
Wire Wire Line
	5800 7000 5800 6750
Wire Wire Line
	5800 6050 5800 6550
Connection ~ 5800 6300
Wire Wire Line
	5800 5600 5800 5850
Wire Wire Line
	4700 7000 4700 7350
Wire Wire Line
	4700 7350 4900 7350
Connection ~ 4700 7000
Wire Wire Line
	5400 7350 5200 7350
Wire Wire Line
	4050 5850 4550 5850
Connection ~ 4350 6900
Connection ~ 4550 6900
Connection ~ 4550 5850
Connection ~ 4350 5850
Wire Wire Line
	1750 6950 1250 6950
Wire Wire Line
	1050 5900 2500 5900
Wire Wire Line
	1050 6000 2500 6000
Wire Wire Line
	2050 6750 1250 6750
Wire Wire Line
	5350 5150 5200 5150
Wire Wire Line
	4650 5600 4650 5150
Wire Wire Line
	4650 5150 4900 5150
Connection ~ 4650 5600
Wire Wire Line
	1150 5600 1150 5900
Connection ~ 1150 5900
Wire Wire Line
	1450 6000 1450 5600
Connection ~ 1450 6000
Wire Wire Line
	1150 5300 1450 5300
Wire Wire Line
	1750 5400 1750 6950
Wire Wire Line
	2050 5400 2050 6750
Wire Wire Line
	1750 5100 2050 5100
Wire Wire Line
	1350 6850 1350 7050
Wire Wire Line
	2400 6550 2500 6550
Wire Wire Line
	1900 5000 1900 5100
Connection ~ 1900 5100
Wire Wire Line
	1200 4800 2550 4800
Wire Wire Line
	2150 4900 2550 4900
Wire Wire Line
	3650 6450 3550 6450
Wire Wire Line
	3650 5000 3650 6450
Wire Wire Line
	3600 5350 3750 5350
Wire Wire Line
	3750 6100 3550 6100
Wire Wire Line
	3750 5350 3750 6100
Wire Wire Line
	3650 6350 4050 6350
Connection ~ 4050 6350
Connection ~ 3650 6350
Wire Wire Line
	4350 6250 3850 6250
Wire Wire Line
	3850 6250 3850 5600
Wire Wire Line
	3850 5600 3750 5600
Connection ~ 4350 6250
Wire Wire Line
	1450 5000 1900 5000
Wire Wire Line
	900  5000 1150 5000
Wire Wire Line
	2250 5450 2250 6200
Wire Wire Line
	2250 5700 1750 5700
Connection ~ 1750 5700
Wire Wire Line
	2250 6200 2500 6200
Connection ~ 2250 5700
Wire Wire Line
	2400 6350 2050 6350
Connection ~ 2050 6350
Wire Wire Line
	4550 7000 4750 7000
Wire Wire Line
	2550 5450 2250 5450
Wire Wire Line
	2400 5100 2400 6550
Wire Wire Line
	2400 5100 2550 5100
Connection ~ 2400 6350
Connection ~ 3750 5600
Wire Wire Line
	3650 5000 3600 5000
Wire Wire Line
	900  4800 1100 4800
Connection ~ 900  4800
Wire Wire Line
	900  4550 900  5000
Connection ~ 1500 4800
Wire Wire Line
	4250 1750 4250 2200
Wire Wire Line
	5650 2100 6250 2100
Wire Wire Line
	5200 3250 6150 3250
Wire Wire Line
	6250 2450 6250 2550
Wire Wire Line
	5650 2450 6250 2450
Wire Wire Line
	6150 3250 6150 2650
Wire Wire Line
	6150 2650 6250 2650
Wire Wire Line
	4250 2000 4600 2000
Wire Wire Line
	5200 3050 5350 3050
Wire Wire Line
	5350 3050 5350 2850
Wire Wire Line
	6550 4650 6550 5000
Wire Wire Line
	6550 5350 6550 5300
Wire Wire Line
	6550 5650 6550 5850
Wire Wire Line
	9400 1300 9250 1300
Wire Wire Line
	10600 1400 10450 1400
Wire Wire Line
	10600 1750 10450 1750
Wire Wire Line
	9400 1650 9250 1650
Wire Wire Line
	9400 1100 9350 1100
Wire Wire Line
	10450 2450 10600 2450
Wire Wire Line
	10600 2800 10450 2800
Wire Wire Line
	9400 2350 9250 2350
Wire Wire Line
	9400 2700 9250 2700
Wire Wire Line
	10600 3450 10450 3450
Wire Wire Line
	10600 3800 10450 3800
Wire Wire Line
	9250 3350 9400 3350
Wire Wire Line
	9400 3700 9200 3700
Wire Wire Line
	10550 4450 10400 4450
Wire Wire Line
	10550 4800 10400 4800
Wire Wire Line
	9350 4350 9200 4350
Wire Wire Line
	9350 5350 9200 5350
Wire Wire Line
	9350 5700 9150 5700
Wire Wire Line
	8000 5150 8000 1000
Wire Wire Line
	8000 1000 9400 1000
Wire Wire Line
	9400 2050 8000 2050
Connection ~ 8000 2050
Wire Wire Line
	9400 2150 9350 2150
Wire Wire Line
	9400 3150 9350 3150
Wire Wire Line
	9350 4150 9300 4150
Wire Wire Line
	7300 5150 9350 5150
Wire Wire Line
	9400 3050 8000 3050
Connection ~ 8000 3050
Wire Wire Line
	10550 5450 10400 5450
Wire Wire Line
	10550 5800 10400 5800
Wire Wire Line
	4400 2050 4400 1900
Wire Wire Line
	4400 1900 4600 1900
Wire Wire Line
	4600 2550 4600 2850
Wire Wire Line
	4600 2850 5350 2850
Wire Wire Line
	4600 2200 4600 2350
Wire Wire Line
	4600 2350 6250 2350
Wire Wire Line
	6250 2350 6250 2200
Connection ~ 4250 2000
Wire Wire Line
	4250 2500 4250 2600
Wire Wire Line
	4050 1850 4050 1750
Wire Wire Line
	4050 1750 4250 1750
Connection ~ 6150 6300
Connection ~ 6150 7000
Connection ~ 6150 5600
Wire Wire Line
	8450 5250 8450 5050
Wire Wire Line
	8450 5050 9350 5050
Wire Wire Line
	9350 4050 8000 4050
Connection ~ 8000 4050
Connection ~ 8000 5150
Wire Wire Line
	5350 7000 5850 7000
Wire Wire Line
	5400 6650 5400 7350
Connection ~ 5400 7000
Wire Wire Line
	5350 5150 5350 5900
Connection ~ 5350 5600
Connection ~ 5800 5600
Wire Wire Line
	5350 5600 5850 5600
Connection ~ 5800 7000
Wire Wire Line
	6150 5800 6150 5600
Wire Wire Line
	6150 6100 6150 6500
Wire Wire Line
	6150 6800 6150 7000
Wire Wire Line
	6150 7000 6300 7000
Wire Wire Line
	6150 5600 6300 5600
Wire Wire Line
	7150 5600 7150 5550
Wire Wire Line
	6550 5350 6700 5350
Connection ~ 6550 5750
Wire Wire Line
	7000 4950 7000 5150
Wire Wire Line
	6550 4200 6550 4350
Wire Wire Line
	7300 4300 7300 4450
Wire Wire Line
	6550 4300 7300 4300
Connection ~ 6550 4300
Wire Wire Line
	7000 4600 7000 4650
Connection ~ 7000 4300
Wire Wire Line
	7300 4850 7300 5400
Wire Wire Line
	7300 5750 7300 5700
Connection ~ 7300 5150
Wire Wire Line
	6550 5750 7000 5750
Wire Wire Line
	7000 5750 7000 5550
Connection ~ 7600 5150
Wire Wire Line
	6550 5000 6600 5000
Wire Wire Line
	6900 5000 7300 5000
Connection ~ 7300 5000
Wire Wire Line
	7600 5350 7600 5150
Wire Wire Line
	7600 5550 7600 5750
$Comp
L CP C64
U 1 1
P 650 5300
F 0 "C64" H 675 5400 50  0000 L CNN
F 1 "470 uF" H 675 5200 50  0000 L CNN
F 2 "Capacitors_THT:CP_Radial_D10.0mm_P5.00mm" H 688 5150 50  0001 C CNN
F 3 "" H 650 5300 50  0001 C CNN
	1    650  5300
	1    0    0    -1  
$EndComp
$Comp
L GND #PWR82
U 1 1
P 650 5550
F 0 "#PWR82" H 650 5300 50  0001 C CNN
F 1 "GND" H 650 5400 50  0000 C CNN
F 2 "" H 650 5550 50  0001 C CNN
F 3 "" H 650 5550 50  0001 C CNN
	1    650  5550
	1    0    0    -1  
$EndComp
Wire Wire Line
	650  5550 650  5450
Wire Wire Line
	1550 5000 1550 5150
Wire Wire Line
	1550 5150 650  5150
Connection ~ 1550 5000
$Comp
L CP_Small C65
U 1 1
P 6750 4450
F 0 "C65" H 6760 4520 50  0000 L CNN
F 1 "1000 uF" H 6700 4250 50  0000 L CNN
F 2 "Capacitors_THT:CP_Radial_D7.5mm_P2.50mm" H 6750 4450 50  0001 C CNN
F 3 "" H 6750 4450 50  0001 C CNN
	1    6750 4450
	1    0    0    -1  
$EndComp
Wire Wire Line
	7000 4600 6750 4600
Wire Wire Line
	6750 4600 6750 4550
Wire Wire Line
	6750 4350 6750 4300
Connection ~ 6750 4300
$Comp
L Jumper_NC_Small JP3
U 1 1
P 900 4450
F 0 "JP3" H 900 4530 50  0000 C CNN
F 1 "PH" H 910 4390 50  0000 C CNN
F 2 "Pin_Headers:Pin_Header_Straight_1x02_Pitch2.54mm" H 900 4450 50  0001 C CNN
F 3 "" H 900 4450 50  0001 C CNN
	1    900  4450
	0    1    1    0   
$EndComp
Wire Wire Line
	900  4350 900  4150
$Comp
L Jumper_NC_Small JP4
U 1 1
P 1500 4450
F 0 "JP4" H 1500 4530 50  0000 C CNN
F 1 "PH" H 1510 4390 50  0000 C CNN
F 2 "Pin_Headers:Pin_Header_Straight_1x02_Pitch2.54mm" H 1500 4450 50  0001 C CNN
F 3 "" H 1500 4450 50  0001 C CNN
	1    1500 4450
	0    1    1    0   
$EndComp
Wire Wire Line
	1500 4350 1500 4150
Wire Wire Line
	1500 4550 1500 4800
$EndSCHEMATC
